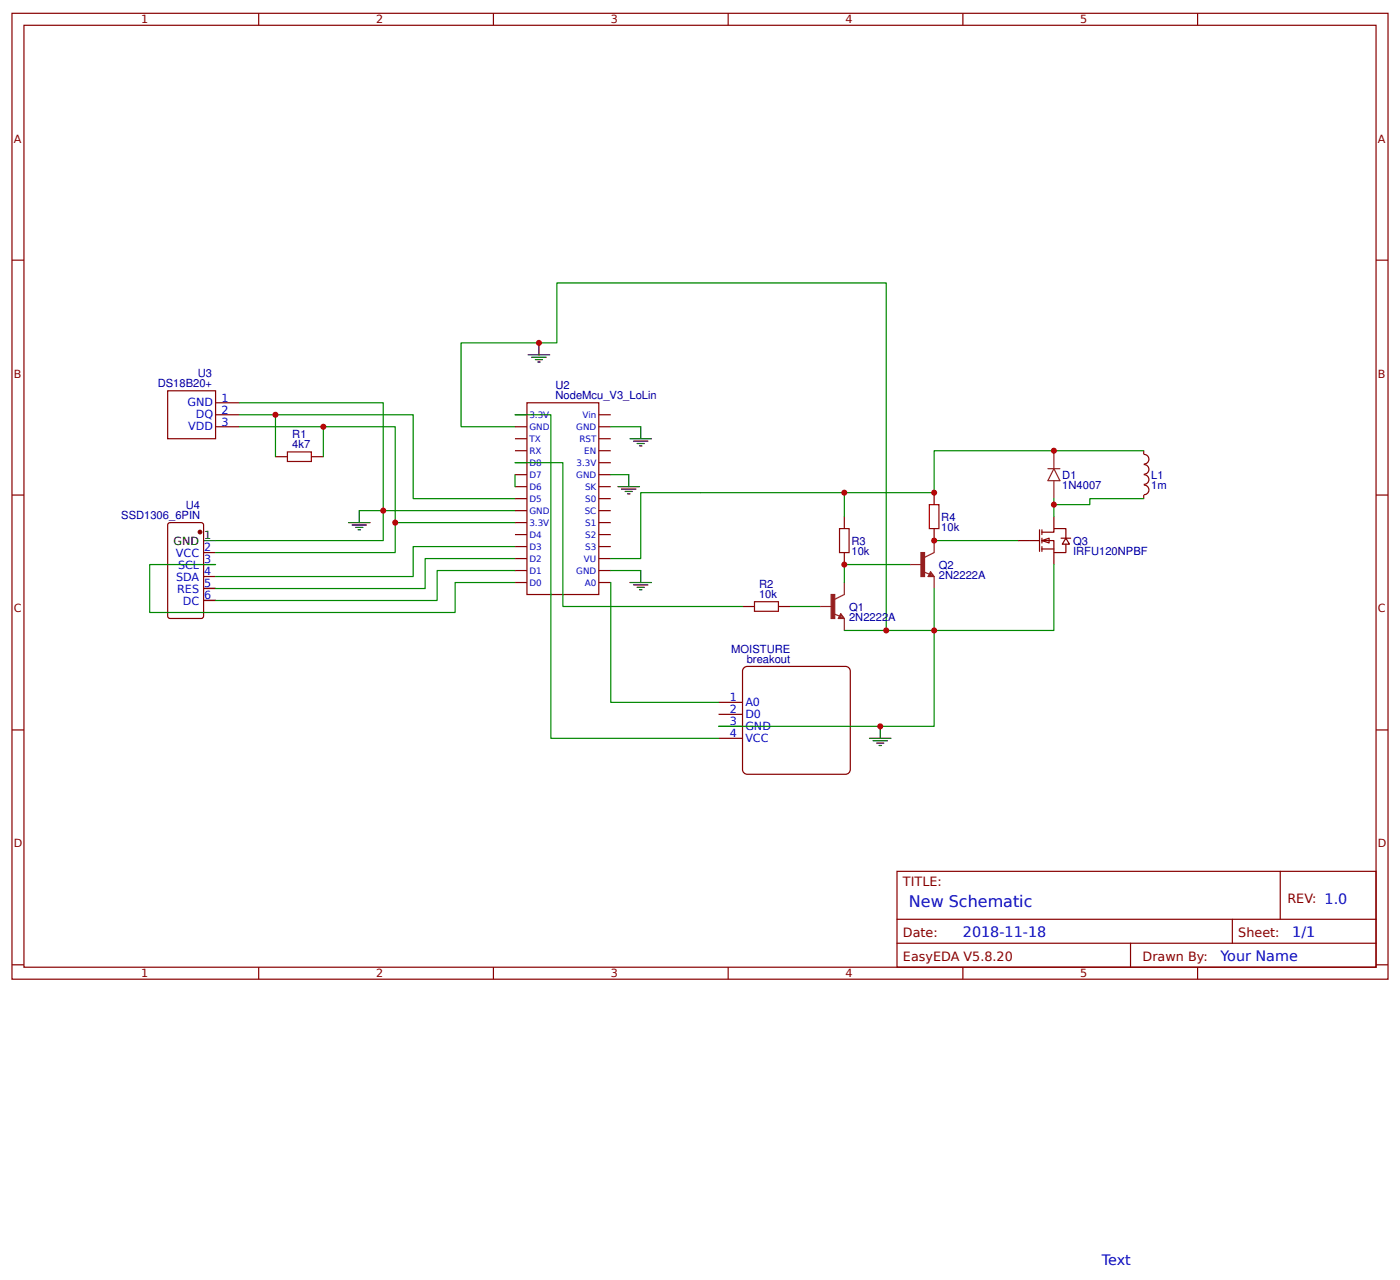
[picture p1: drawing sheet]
<svg xmlns="http://www.w3.org/2000/svg" width="309mm" height="283mm" viewBox="0 0 309 283" stroke-linecap="round" stroke-linejoin="round" font-family="sans-serif">
<g fill="none" stroke="#800" stroke-width=".26">
<path d="M2.6 2.9h304.1v213.3h-304.1zM5.3 5.6h298.7v207.9h-298.7zM57.1 2.9v2.7M109 2.9v2.7M160.9 2.9v2.7M212.7 2.9v2.7M264.6 2.9v2.7M2.6 57.4h2.7M304 57.4h2.7M37 86.3h10.6v10.6h-10.6zM47.6 88.9h5.3M47.6 91.6h5.3"/>
<path d="M47.6 94.2h5.3M2.6 109.3h2.7M60.9 100.8h2.6M68.8 100.8h2.6M186.5 114.1v2.6M206.4 108.8v2.6M206.4 116.7v2.7M304 109.3h2.7M164 133.9h2.7M172 133.9h2.6M186.5 122v2.6M2.6 161.2h2.7"/>
<path d="M304 161.2h2.7M198.2 192.4h105.8v21.1h-105.8zM282.8 192.4v10.6M2.6 213h2.7M57.1 213.5v2.7M109 213.5v2.7M160.9 213.5v2.7M198.2 203h105.8M198.2 208.3h105.8M212.7 213.5v2.7M249.8 208.3v5.2M264.6 213.5v2.7"/>
<path d="M272.3 203v5.3M304 213h2.7"/>
</g>
<path d="M63.5 99.8h5.3v2.1h-5.3zM185.5 116.7h2.1v5.3h-2.1zM205.3 111.4h2.1v5.3h-2.1zM166.7 132.8h5.3v2.2h-5.3z" fill="none" stroke="#a00000" stroke-width=".26"/>
<path d="M52.9 94.2h18.5v6.6M60.9 91.6v9.2M154.8 108.8h31.7v5.3M174.6 133.9h6.6M201.1 124.6h-14.6v4" fill="none" stroke="#080" stroke-width=".26"/>
<g fill="#fefefe" stroke="#800" stroke-width=".26">
<path d="M230.2 119.4l1.6-.6v1.1z"/>
<path d="M235.5 118.8l.8 1.3h-1.6z"/>
</g>
<g fill="none" stroke="#800" stroke-width=".26">
<path d="M252.7 99.5v.8M224.9 119.4h4.8M229.7 117v4.7M230.2 117.5h2.6v-.8h2.7v2.1M230.2 119.4h2.6v2.6h2.7v-1.9M230.2 117v1M230.2 118.8v1.1M232.8 114.1v2.6M234.4 118.8h2.1M252.7 109.3v.8M252.7 100.3a1.06 1.06 0 0 1 1.1 1.1 1.06 1.06 0 0 1-1.1 1M252.7 107.1a1.06 1.06 0 0 1 1.1 1.1 1.06 1.06 0 0 1-1.1 1"/>
<path d="M252.7 102.6a1.06 1.06 0 0 1 1.1 1 1.06 1.06 0 0 1-1.1 1.1M252.7 104.8a1.06 1.06 0 0 1 1.1 1.1 1.06 1.06 0 0 1-1.1 1M230.2 121.2h2.6M230.2 120.7v1M232.8 122v2.6"/>
</g>
<path d="M206.4 119.4h18.5M232.8 110.1v4M252.7 110.1h-11.9v1.3h-8M232.8 124.6v14.6h-26.4v-9.3" fill="none" stroke="#080" stroke-width=".26"/>
<path d="M232.8 99.5v4M231.5 103.5h2.7M232.8 103.5l1.4 2.6h-2.7zM232.8 106.1v4" fill="none" stroke="#8d2323" stroke-width=".26"/>
<path d="M164.2 147.6l.9-.5h21.7a1.06 1.06 0 0 1 1.1 1.1v21.7a1.06 1.06 0 0 1-1.1 1h-21.7a1.06 1.06 0 0 1-1.1-1v-21.7z" fill="#fff" stroke="#800000" stroke-width=".26"/>
<g fill="none" stroke="#800" stroke-width=".26">
<path d="M113.8 99.5h2.6M113.8 96.9h2.6M113.8 94.2h2.6M113.8 91.6h2.6M116.4 88.9h15.9v42.4h-15.9zM132.3 99.5h2.6M132.3 96.9h2.6M132.3 94.2h2.6M132.3 91.6h2.6M37.1 115.6l.5-.2h6.8l.5 .2 .1 20.4-.3 .5-7.1 .1-.5-.3zM113.8 118h2.6M113.8 112.7h2.6"/>
<path d="M113.8 110.1h2.6M113.8 107.4h2.6M113.8 104.8h2.6M113.8 102.2h2.6M113.8 115.4h2.6M132.3 118h2.6M132.3 112.7h2.6M132.3 110.1h2.6M132.3 107.4h2.6M132.3 104.8h2.6M132.3 102.2h2.6M132.3 115.4h2.6"/>
<path d="M45 122h2.6M45 124.6h2.6M45 127.3h2.6M45 129.9h2.6M45 132.6h2.6M113.8 128.6h2.6M113.8 126h2.6M113.8 123.3h2.6M113.8 120.7h2.6M132.3 128.6h2.6M132.3 126h2.6M132.3 123.3h2.6"/>
<path d="M132.3 120.7h2.6M158.7 155.1h5.3M158.7 157.7h5.3M158.7 160.4h5.3M158.7 163h5.3"/>
</g>
<circle cx="44.2" cy="117.5" r=".4" fill="#800" stroke="#800" stroke-width=".26"/>
<g fill="none" stroke="#000" stroke-width=".26">
<path d="M116.7 78.3h4.7M117.5 78.9h3.1M118.3 79.4h1.6M118.8 79.9h.5M119.1 75.7v2.6M139.2 96.9h4.7M140 97.4h3.1M140.8 97.9h1.5M141.3 98.5h.5M141.6 94.2v2.7M45 119.4h2.6M77 115.4h4.8"/>
<path d="M77.8 115.9h3.2M78.6 116.4h1.6M79.1 117h.5M79.4 112.7v2.7M136.5 107.4h4.8M137.3 108h3.2M138.1 108.5h1.6M138.6 109h.6M138.9 104.8v2.6M45 129.9h2.6M45 132.6h2.6M139.2 128.6h4.7"/>
<path d="M140 129.1h3.1M140.8 129.7h1.5M141.3 130.2h.5M141.6 126v2.6M192.1 163h4.7M192.9 163.5h3.2M193.7 164.1h1.6M194.2 164.6h.5M194.5 160.4v2.6"/>
</g>
<g fill="none" stroke="#080" stroke-width=".26">
<path d="M52.9 88.9h31.8v23.8h-5.3M52.9 91.6h38.4v18.5h22.5M71.4 94.2h15.9v21.2h26.5M113.8 94.2h-11.9v-18.5h21.1v-13.2h72.8v76.7M113.8 91.6h7.9v71.4h37M134.9 94.2h6.7M252.7 99.5h-46.3v9.3h-19.9M87.3 115.4v6.6h-39.7M113.8 112.7h-29.1v6.7h-37.1M113.8 102.2h10.6v31.7h39.6M113.8 104.8v2.6M134.9 104.8h4"/>
<path d="M154.8 108.8h-13.2v14.5h-6.7M47.6 124.6h-14.5v10.6h67.4v-6.6h13.3M113.8 126h-17.2v6.6h-49M113.8 123.3h-19.9v6.6h-46.3M113.8 120.7h-22.5v6.6h-43.7M134.9 128.6v26.5h23.8M134.9 126h6.7M186.5 139.2h19.9v21.2h-47.7"/>
</g>
<g fill="none" stroke="#8d2323" stroke-width=".26">
<path d="M206.4 119.4v2.6l-2.1 1.1M181.2 133.9h2.7M184.1 135.5l1.4 .5M185.7 135.5l.8 1.1h-1.3zM185.7 135.8l.6 .5h-.8zM185.7 136v.3M186.5 128.6v2.7l-2.1 1M186.5 136.6v2.6M201.1 124.6h2.6M204 126.2l1.3 .6M205.6 126.2l.8 1.1h-1.3zM205.6 126.5l.5 .5h-.8z"/>
<path d="M205.6 126.8v.2M206.4 127.3v2.6"/>
</g>
<g fill="#8d2323" stroke="#8d2323" stroke-width=".26">
<path d="M183.6 131.3h.8v5.3h-.8z"/>
<path d="M203.5 122h.8v5.3h-.8z"/>
</g>
<g fill="#c00">
<circle cx="232.8" cy="99.5" r=".66"/>
<circle cx="206.4" cy="108.8" r=".66"/>
<circle cx="119.1" cy="75.7" r=".66"/>
<circle cx="195.8" cy="139.2" r=".66"/>
<circle cx="206.4" cy="139.2" r=".66"/>
<circle cx="186.5" cy="124.6" r=".66"/>
<circle cx="232.8" cy="111.4" r=".66"/>
<circle cx="84.7" cy="112.7" r=".66"/>
<circle cx="194.5" cy="160.4" r=".66"/>
<circle cx="206.4" cy="119.4" r=".66"/>
<circle cx="71.4" cy="94.2" r=".66"/>
<circle cx="60.9" cy="91.6" r=".66"/>
<circle cx="186.5" cy="108.8" r=".66"/>
<circle cx="87.3" cy="115.4" r=".66"/>
</g>
<text font-size="3.5" fill="#00f" x="200.8" y="200.3">New Schematic</text>
<g font-size="3.2" fill="#00f">
<text x="212.7" y="206.9">2018-11-18</text>
<text x="285.5" y="206.9">1/1</text>
<text x="269.6" y="212.2">Your Name</text>
<text x="243.4" y="279.3">Text</text>
</g>
<g font-size="2.8" fill="#800">
<text x="199.5" y="195.6">TITLE:</text>
<text x="284.4" y="199.3">REV: 1.0</text>
<text x="199.5" y="206.9">Date:</text>
<text x="273.6" y="206.9">Sheet:</text>
<text x="199.5" y="212.2">EasyEDA V5.8.20</text>
<text x="252.4" y="212.2">Drawn By:</text>
</g>
<g font-size="2.5" fill="#800">
<text x="31.2" y="5.2">1</text>
<text x="83.1" y="5.2">2</text>
<text x="134.9" y="5.2">3</text>
<text x="186.8" y="5.2">4</text>
<text x="238.7" y="5.2">5</text>
<text x="3" y="31.5">A</text>
<text x="304.4" y="31.5">A</text>
<text x="3" y="83.4">B</text>
<text x="304.4" y="83.4">B</text>
<text x="3" y="135.2">C</text>
<text x="304.4" y="135.2">C</text>
<text x="3" y="187.1">D</text>
<text x="304.4" y="187.1">D</text>
<text x="31.2" y="215.8">1</text>
<text x="83.1" y="215.8">2</text>
<text x="134.9" y="215.8">3</text>
<text x="186.8" y="215.8">4</text>
<text x="238.7" y="215.8">5</text>
</g>
<g font-size="2.5" fill="#000080">
<text x="43.7" y="83.2">U3</text>
<text x="34.9" y="85.5">DS18B20+</text>
<text x="122.7" y="88.1">NodeMcu_V3_LoLin</text>
<text x="122.7" y="85.9">U2</text>
<text x="64.6" y="99">4k7</text>
<text x="64.6" y="96.7">R1</text>
<text x="234.7" y="105.8">D1</text>
<text x="254.4" y="105.8">L1</text>
<text x="41.1" y="112.3">U4</text>
<text x="234.7" y="108">1N4007</text>
<text x="254.4" y="108">1m</text>
<text x="26.8" y="114.6">SSD1306_6PIN</text>
<text x="208" y="117.3">10k</text>
<text x="208" y="115">R4</text>
<text x="188.1" y="122.6">10k</text>
<text x="188.1" y="120.3">R3</text>
<text x="207.4" y="125.6">Q2</text>
<text x="237.1" y="122.6">IRFU120NPBF</text>
<text x="237.1" y="120.3">Q3</text>
<text x="167.7" y="129.8">R2</text>
<text x="207.4" y="127.9">2N2222A</text>
<text x="167.7" y="132.1">10k</text>
<text x="187.6" y="137.1">2N2222A</text>
<text x="187.6" y="134.9">Q1</text>
<text x="161.6" y="144.1">MOISTURE</text>
<text x="165" y="146.3">breakout</text>
</g>
<g font-size="2.5" fill="#00f">
<text x="41.4" y="89.7">GND</text>
<text x="48.9" y="88.7">1</text>
<text x="41.6" y="95">VDD</text>
<text x="43.3" y="92.4">DQ</text>
<text x="48.9" y="91.3">2</text>
<text x="48.9" y="94">3</text>
<text x="38.9" y="123">VCC</text>
<text x="39.3" y="125.7">SCL</text>
<text x="45.1" y="121.7">2</text>
<text x="45.1" y="124.3">3</text>
<text x="38.9" y="128.3">SDA</text>
<text x="39.2" y="131">RES</text>
<text x="45.1" y="127">4</text>
<text x="45.1" y="129.6">5</text>
<text x="40.4" y="133.6">DC</text>
<text x="45.1" y="132.3">6</text>
<text x="161.2" y="154.8">1</text>
<text x="164.7" y="155.8">A0</text>
<text x="161.2" y="157.4">2</text>
<text x="161.2" y="160.1">3</text>
<text x="164.7" y="158.5">D0</text>
<text x="164.7" y="161.1">GND</text>
<text x="161.2" y="162.7">4</text>
<text x="164.7" y="163.8">VCC</text>
</g>
<g font-size="2.5">
<text x="45.1" y="119.1">1</text>
<text x="38.3" y="120.4">GND</text>
</g>
<g font-size="1.9" fill="#00f">
<text x="116.9" y="95">GND</text>
<text x="116.9" y="92.4">3.3V</text>
<text x="127.3" y="95">GND</text>
<text x="128.7" y="92.4">Vin</text>
<text x="116.9" y="100.3">RX</text>
<text x="116.9" y="97.7">TX</text>
<text x="128" y="97.7">RST</text>
<text x="129.1" y="100.3">EN</text>
<text x="116.9" y="105.6">D7</text>
<text x="116.9" y="102.9">D8</text>
<text x="127.3" y="105.6">GND</text>
<text x="127.3" y="102.9">3.3V</text>
<text x="116.9" y="113.5">GND</text>
<text x="116.9" y="110.9">D5</text>
<text x="116.9" y="108.2">D6</text>
<text x="129.2" y="113.5">SC</text>
<text x="129.3" y="108.2">SK</text>
<text x="129.3" y="110.9">S0</text>
<text x="116.9" y="118.8">D4</text>
<text x="116.9" y="116.2">3.3V</text>
<text x="129.3" y="118.8">S2</text>
<text x="129.3" y="116.2">S1</text>
<text x="116.9" y="124.1">D2</text>
<text x="116.9" y="121.5">D3</text>
<text x="129" y="124.1">VU</text>
<text x="129.3" y="121.5">S3</text>
<text x="116.9" y="129.4">D0</text>
<text x="116.9" y="126.8">D1</text>
<text x="127.3" y="126.8">GND</text>
<text x="129.2" y="129.4">A0</text>
</g>
</svg>
